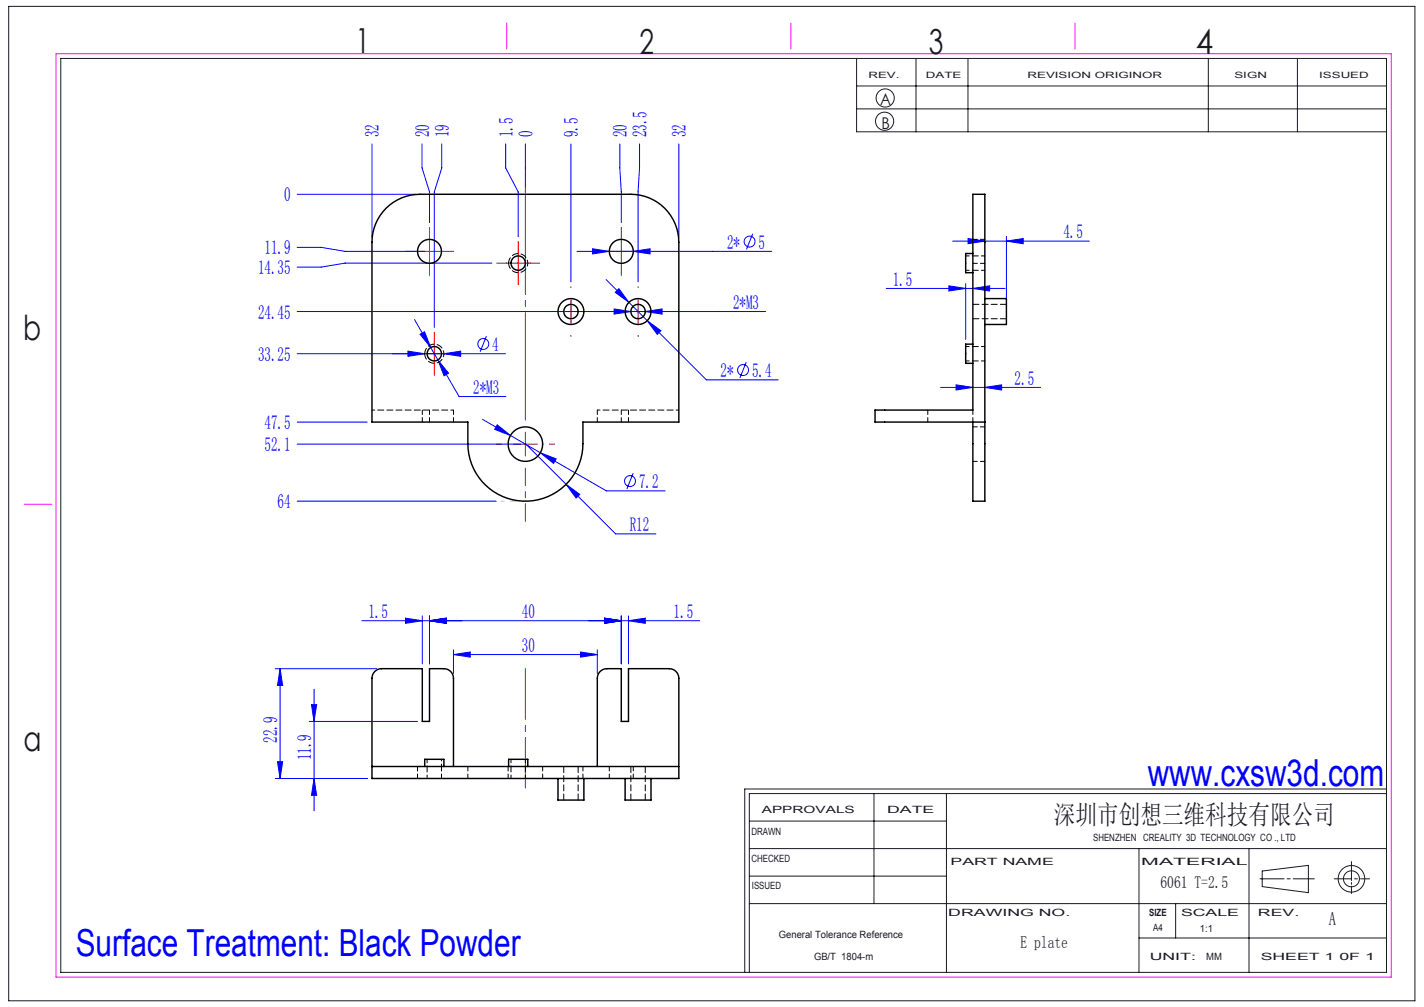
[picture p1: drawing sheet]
<svg xmlns="http://www.w3.org/2000/svg" width="297mm" height="210mm" viewBox="0 0 297 210" stroke-linecap="round" stroke-linejoin="round" font-family="sans-serif">
<g fill="none" stroke="#191924" stroke-width=".21">
<path d="M1.8 1.3h293.3v207.4h-293.3zM12.7 12.2h276.5v190.6h-276.5zM178.7 12.2v15.3h110.5M178.7 17.9h110.5M191.1 12.2v15.3M201.9 12.2v15.3M252 12.2v15.3M270.6 12.2v15.3M178.7 22.7h110.5M156.3 177h132.9M156.3 171.2h41.1M182.3 165.5v22.9"/>
<path d="M197.4 165.5v37.3M237.6 177v25.8M260.5 177v25.8M281.9 179.7v4M289.2 165.5h-132.9v37.3M289.2 164.5h-133.9v38.3M156.3 188.4h132.9M156.3 182.7h41.1M237.6 195.6h51.6M245.2 188.4v7.2M262.8 183.3h5M263.3 181.6l9.6-1.1v5.7l-9.6-1.3z"/>
<path d="M268.5 183.3h.6M269.7 183.3h4.4M278.3 183.3h3.6M281.9 184v.4M281.9 184.8v1.5M282.5 183.3h.6M283.8 183.3h1.9"/>
<circle cx="184.5" cy="25.3" r="1.89"/>
<circle cx="184.6" cy="20.4" r="1.89"/>
<circle cx="281.9" cy="183.3" r="1.67"/>
<circle cx="281.9" cy="183.3" r="2.77"/>
</g>
<path d="M11.7 11.2h278.5v192.6h-278.5zM105.7 4.8v5.4M165 4.8v5.4M224.2 4.8v5.4M5.1 105.1h5.7" fill="none" stroke="#f0f" stroke-width=".21"/>
<g fill="none" stroke="#00f" stroke-width=".21">
<path d="M77.6 30v19.5M88 30v5l1.6 5v6.4M92.1 30v5l-1.5 5v28.3M105.5 30v5l2.6 5v9.4M109.6 30v9M119.1 30v28.8M129.3 30v5l.3 5v6.4M133.4 30v5l-.3 5v18.8M141.6 30v19.5M62 40.5h24.6M62 51.6h5l5 .8h16.6M102.6 54.9h-30.6l-5 .8h-5"/>
<path d="M120.3 52.4h40.6M123.6 51.9l3.5 .5-3.5 .6zM126.4 58.3l20.9 20.9h15M132.1 52.4l3.5-.5v1.1zM157 48.8l-1.3 3.2M197.9 59.6l3.5 .5-3.5 .6zM198.7 50.3h28.5M201.4 59.1v11.7M201.9 49.7l3.5 .6-3.5 .5zM209.9 50.3l3.5-.6v1.1zM209.9 49.3v13.2M62 65h97.7"/>
<path d="M62 73.8h43.4M85.1 73.2l3.5 .6-3.5 .5zM86.5 66.6l3.3 5.9M87.6 69.7l.9-.5 1.3 3.3zM89.8 72.5l6 10.2h9.7M91.3 75.1l2.3 2.7-1 .6zM92.6 73.8l3.5-.6v1.1zM101.4 70.1l-1.3 3.3M128.1 64.4l3.5 .6-3.5 .5zM128.3 61l.8-.8 2.1 2.9zM134.6 65l3.5-.6v1.1zM135 66.9l2.8 2.1-.7 .7z"/>
<path d="M155.6 75.5l-1.3 3.3M184.8 60.1h24.8M202.9 60.1l3.5-.5v1.1zM62 88h14.6M62 92.6h46.6M100.6 87.5l25.9 14.9h12.2M103.7 88.6l2.8 2.2-3.3-1.3zM109.6 92.5l18.8 18.8h8.4M112.7 94.4l3.3 1.3-.5 .9zM132.1 98.7l-1.4 3.3M196.2 80.8h20.9M199.4 80.3l3.5 .5-3.5 .5z"/>
<path d="M205.4 80.8l3.5-.5v1zM62 104.5h41.5M118.1 101l2.8 2.1-.7 .8zM57.4 139.4h21.2M58.4 139.4l.6 3.5h-1.1zM58.4 139.4v22.9M75.5 129.4h70.4M84.6 128.9l3.5 .5-3.5 .6zM88.1 128.4v10M89.6 129.4l3.5-.5v1.1zM89.6 128.4v10M94.6 136.5l3.5-.5v1z"/>
<path d="M94.6 135.5v4.9M94.6 136.5h30M121.1 136l3.5 .5-3.5 .5zM124.6 135.5v4.9M126.1 128.9l3.5 .5-3.5 .6zM129.6 128.4v10M131.1 129.4l3.5-.5v1.1zM131.1 128.4v10M57.9 158.8h1.1l-.6 3.5zM64.5 150.4h22.6M65 146.9h1l-.5 3.5zM65.5 143.7v25.4"/>
<path d="M57.4 162.3h19.2M65.5 162.3l.5 3.5h-1z"/>
<circle cx="156.3" cy="50.4" r="1.14"/>
<circle cx="100.8" cy="71.7" r="1.14"/>
<circle cx="155" cy="77.2" r="1.14"/>
<circle cx="131.4" cy="100.3" r="1.14"/>
</g>
<g fill="none" stroke="#f00" stroke-width=".21" stroke-dasharray="30.5 1.3 1.3 1.3">
<path d="M87.1 52.4h-2.5M89.6 49.9v-2.5M89.6 54.9v2.5M92.1 52.4h2.5M105.6 54.9h-2M108.1 52.4v-2M108.1 57.4v2M110.6 54.9h2M119.1 60v-.2M127.1 52.4h-2.5M129.6 49.9v-2.5M129.6 54.9v2.5"/>
<path d="M132.1 52.4h2.5M133.1 60v-.2M88.1 73.8h-2M90.6 71.3v-2M90.6 76.3v2M93.1 73.8h2M114.1 65h-.2M119.1 70v.2M124.1 65h.2M128.1 65h-.2M133.1 70v.2M138.1 65h.2"/>
<path d="M104.6 92.6h-1.1M114.6 92.6h1.1"/>
</g>
<path d="M109.6 87.6v-48.6" fill="none" stroke="#f00" stroke-width=".21" stroke-dasharray="30.5 1.3 1.3 1.3" stroke-dashoffset="8.1"/>
<path d="M109.6 97.6v11.1" fill="none" stroke="#f00" stroke-width=".21" stroke-dasharray="30.5 1.3 1.3 1.3" stroke-dashoffset="26.8"/>
<g fill="none" stroke="#f00" stroke-width=".21">
<path d="M87.1 52.4h5M89.6 49.9v5M105.6 54.9h5M108.1 52.4v5M127.1 52.4h5M129.6 49.9v5M88.1 73.8h5M90.6 71.3v5M116.6 65h5M119.1 62.5v5M130.6 65h5M133.1 62.5v5"/>
<path d="M107.1 92.6h5M109.6 90.1v5"/>
</g>
<path d="M109.6 139.4v24.9" fill="none" stroke="#f00" stroke-width=".21" stroke-dasharray="30.5 1.3 1.3 1.3" stroke-dashoffset="19.9"/>
<path d="M109.6 104.5h-5.1" fill="none" stroke="#c0c0c0" stroke-width=".21" stroke-dasharray="30.5 1.3 1.3 1.3" stroke-dashoffset="29.8"/>
<g fill="#00f">
<path d="M123.6 51.9v1.1l3.5-.6zM132.1 52.4l3.5 .6v-1.1zM128.3 61l2.9 2.1-2.1-2.9zM135 66.9l2.1 2.8 .7-.7zM128.1 64.4v1.1l3.5-.5zM134.6 65l3.5 .5v-1.1zM87.6 69.7l2.2 2.8-1.3-3.3zM91.3 75.1l1.3 3.3 1-.6zM103.7 88.6l-.5 .9 3.3 1.3zM112.7 94.4l2.8 2.2 .5-.9zM85.1 73.2v1.1l3.5-.5zM92.6 73.8l3.5 .5v-1.1zM118.1 101l2.1 2.9 .7-.8zM94.6 136.5l3.5-.5v1zM121.1 136l3.5 .5-3.5 .5zM89.6 129.4l3.5-.5v1.1zM126.1 128.9l3.5 .5-3.5 .6zM84.6 128.9l3.5 .5-3.5 .6zM89.6 129.4l3.5-.5v1.1zM126.1 128.9l3.5 .5-3.5 .6zM131.1 129.4l3.5-.5v1.1z"/>
<path d="M202.9 60.1l3.5-.5v1.1zM197.9 59.6l3.5 .5-3.5 .6z"/>
<path d="M65 146.9h1l-.5 3.5zM65.5 162.3l.5 3.5h-1zM58.4 139.4l.6 3.5h-1.1zM57.9 158.8h1.1l-.6 3.5z"/>
<path d="M199.4 80.3l3.5 .5-3.5 .5zM205.4 80.8l3.5-.5v1zM201.9 49.7l3.5 .6-3.5 .5zM209.9 50.3l3.5-.6v1.1z"/>
</g>
<g fill="none" stroke="#000" stroke-width=".3">
<path d="M80.5 43.4a10 10 0 0 1 7.1-2.9h44a10 10 0 0 1 10 10v37.5h-20a22.7 22.7 0 0 1-.5 7.7 12 12 0 0 1-13.1 8.7 12 12 0 0 1-10.4-11.9v-4.5h-20v-37.5a10 10 0 0 1 2.9-7.1zM202.9 52.9h-1.5v4h1.5M202.9 71.8h-1.5v4h1.5M205.4 62.3h4.5v5.4h-4.5M202.9 88v16.5h2.5v-64h-2.5v45h-20.4v2.5h22.9M77.6 159.8h64M88.6 159.8v-1.5h4v1.5M94.6 159.8v-18.4a2 2 0 0 0-2-2h-3v11h-1.5v-11h-8.5a2 2 0 0 0-2 2v20.9h64v-20.9a2 2 0 0 0-2-2h-8.5v11h-1.5v-11h-3a2 2 0 0 0-2 2v18.4M106.1 159.8v-1.5h4v1.5M116.4 162.3v4.5h5.4v-4.5M130.4 162.3v4.5h5.4v-4.5"/>
<circle cx="89.6" cy="52.4" r="2.5"/>
<circle cx="108.1" cy="54.9" r="1.5"/>
<circle cx="129.6" cy="52.4" r="2.5"/>
<circle cx="90.6" cy="73.8" r="1.5"/>
<circle cx="119.1" cy="65" r="1.5"/>
<circle cx="119.1" cy="65" r="2.7"/>
<circle cx="133.1" cy="65" r="1.5"/>
<circle cx="133.1" cy="65" r="2.7"/>
<circle cx="109.6" cy="92.6" r="3.6"/>
</g>
<path d="M77.6 85.5h17M124.6 85.5h17" fill="none" stroke="#000" stroke-width=".21" stroke-dasharray="1.3 .6" stroke-dashoffset=".7"/>
<g fill="none" stroke="#000" stroke-width=".21" stroke-dasharray="1.3 .6" stroke-dashoffset=".3">
<path d="M202.9 54.9h2.5M205.4 49.9h-2.5M88.1 88v-2.5M89.6 88v-2.5M94.6 85.5v2.5M124.6 88v-2.5M129.6 88v-2.5M131.1 88v-2.5M193.5 88v-2.5M202.9 85.5v2.5M202.9 96.2h2.5M205.4 89h-2.5"/>
<path d="M87.1 159.8v2.5M97.6 159.8v2.5M106 159.8v2.5M127.1 159.8v2.5M92.1 162.3v-2.5M113.2 162.3v-2.5M121.6 162.3v-2.5M132.1 162.3v-2.5"/>
</g>
<path d="M106.1 54.9a2 2 0 0 1 2.8-1.8 2 2 0 0 1 .4 3.3 2 2 0 0 1-3.2-1.1v-.4M88.6 73.8a2 2 0 0 1 2.8-1.8 2 2 0 0 1 .4 3.3 2 2 0 0 1-3.2-1.1v-.4" fill="none" stroke="#000" stroke-width=".21" stroke-dasharray="1.3 .6" stroke-dashoffset=".1"/>
<path d="M201.4 56.4h4M205.4 53.4h-4M201.4 75.3h4M205.4 72.3h-4M89.1 158.3v4M106.6 158.3v4M109.6 162.3v-4" fill="none" stroke="#000" stroke-width=".21" stroke-dasharray="1.3 .6" stroke-dashoffset=".5"/>
<path d="M202.9 66.5h7M209.9 63.5h-7M117.6 159.8v7M131.6 159.8v7M120.6 166.8v-7M134.6 166.8v-7" fill="none" stroke="#000" stroke-width=".21" stroke-dasharray="1.3 .6"/>
<path d="M92.1 159.8v-1.5" fill="none" stroke="#000" stroke-width=".21" stroke-dasharray="1.3 .6" stroke-dashoffset=".8"/>
<g font-size="7.8" fill="#00f">
<text x="239.4" y="163.9">www.cxsw3d.com</text>
<text x="15.8" y="199.3">Surface Treatment: Black Powder</text>
</g>
<g font-size="7.2" fill="#191924">
<text x="74.1" y="11">1</text>
<text x="133.4" y="11.2">2</text>
<text x="193.7" y="11.3">3</text>
<text x="249.4" y="11.3">4</text>
<text x="4.8" y="70.9">b</text>
<text x="4.9" y="156.5">a</text>
</g>
<text font-size="5.6" fill="#191924" x="219.8" y="171.8">深圳市创想三维科技有限公司</text>
<g font-size="4.1" fill="#00f">
<text x="79" y="28.7" transform="rotate(-90 79 28.7)">32</text>
<text x="89.5" y="28.7" transform="rotate(-90 89.5 28.7)">20</text>
<text x="93.6" y="28.7" transform="rotate(-90 93.6 28.7)">19</text>
<text x="106.9" y="28.7" transform="rotate(-90 106.9 28.7)">1.5</text>
<text x="111" y="28.7" transform="rotate(-90 111 28.7)">0</text>
<text x="120.5" y="28.7" transform="rotate(-90 120.5 28.7)">9.5</text>
<text x="130.7" y="28.7" transform="rotate(-90 130.7 28.7)">20</text>
<text x="134.9" y="28.7" transform="rotate(-90 134.9 28.7)">23.5</text>
<text x="143" y="28.7" transform="rotate(-90 143 28.7)">32</text>
<text x="59.3" y="42">0</text>
<text x="55.2" y="53.1">11.9</text>
<text x="151.6" y="51.8">2*</text>
<text x="158.2" y="51.8">5</text>
<text x="221.8" y="49.7">4.5</text>
<text x="53.8" y="57.2">14.35</text>
<text x="186.2" y="59.6">1.5</text>
<text x="152.9" y="64.4">2*M3</text>
<text x="53.8" y="66.4">24.45</text>
<text x="53.8" y="75.2">33.25</text>
<text x="102.7" y="73.2">4</text>
<text x="98.7" y="82.1">2*M3</text>
<text x="150.3" y="78.6">2*</text>
<text x="156.9" y="78.6">5.4</text>
<text x="211.6" y="80.2">2.5</text>
<text x="55.2" y="89.5">47.5</text>
<text x="55.2" y="94.1">52.1</text>
<text x="133.3" y="101.8">7.2</text>
<text x="57.9" y="106">64</text>
<text x="131.3" y="110.8">R12</text>
<text x="76.8" y="128.9">1.5</text>
<text x="108.9" y="128.9">40</text>
<text x="140.5" y="128.9">1.5</text>
<text x="108.9" y="135.9">30</text>
<text x="57.8" y="154.9" transform="rotate(-90 57.8 154.9)">22.9</text>
<text x="64.9" y="158.6" transform="rotate(-90 64.9 158.6)">11.9</text>
</g>
<text font-size="3.9" fill="#191924" x="277.2" y="193">A</text>
<g font-size="3.5" fill="#191924">
<text x="242" y="185.2">6061 T=2.5</text>
<text x="212.8" y="197.7">E plate</text>
</g>
<g font-size="3.4" fill="#191924">
<text x="183.6" y="22">A</text>
<text x="183.8" y="27">B</text>
</g>
<g font-size="2.1" fill="#191924">
<text x="158.9" y="169.5">APPROVALS</text>
<text x="185" y="169.5">DATE</text>
<text x="156.7" y="174.2">DRAWN</text>
<text x="156.7" y="179.7">CHECKED</text>
<text x="228" y="175.4">SHENZHEN CREALITY 3D TECHNOLOGY CO ., LTD</text>
<text x="156.8" y="185.4">ISSUED</text>
<text x="198.2" y="180.4">PART NAME</text>
<text x="238" y="180.4">MATERIAL</text>
<text x="197.8" y="191">DRAWING NO.</text>
<text x="239.7" y="191">SIZE</text>
<text x="246.3" y="191">SCALE</text>
<text x="262.4" y="191">REV.</text>
<text x="162.4" y="195.6">General Tolerance Reference</text>
<text x="240.5" y="194.1">A4</text>
<text x="250.3" y="194.3">1:1</text>
<text x="169.8" y="200.2">GB/T 1804-m</text>
<text x="239.8" y="200.2">UNIT:</text>
<text x="251.6" y="200.2">MM</text>
<text x="262.9" y="200.2">SHEET 1 0F 1</text>
</g>
<g font-size="1.8" fill="#191924">
<text x="181.1" y="16.3">REV.</text>
<text x="193.1" y="16.3">DATE</text>
<text x="214.3" y="16.3">REVISION ORIGINOR</text>
<text x="257.5" y="16.3">SIGN</text>
<text x="275.1" y="16.3">ISSUED</text>
</g>
</svg>
